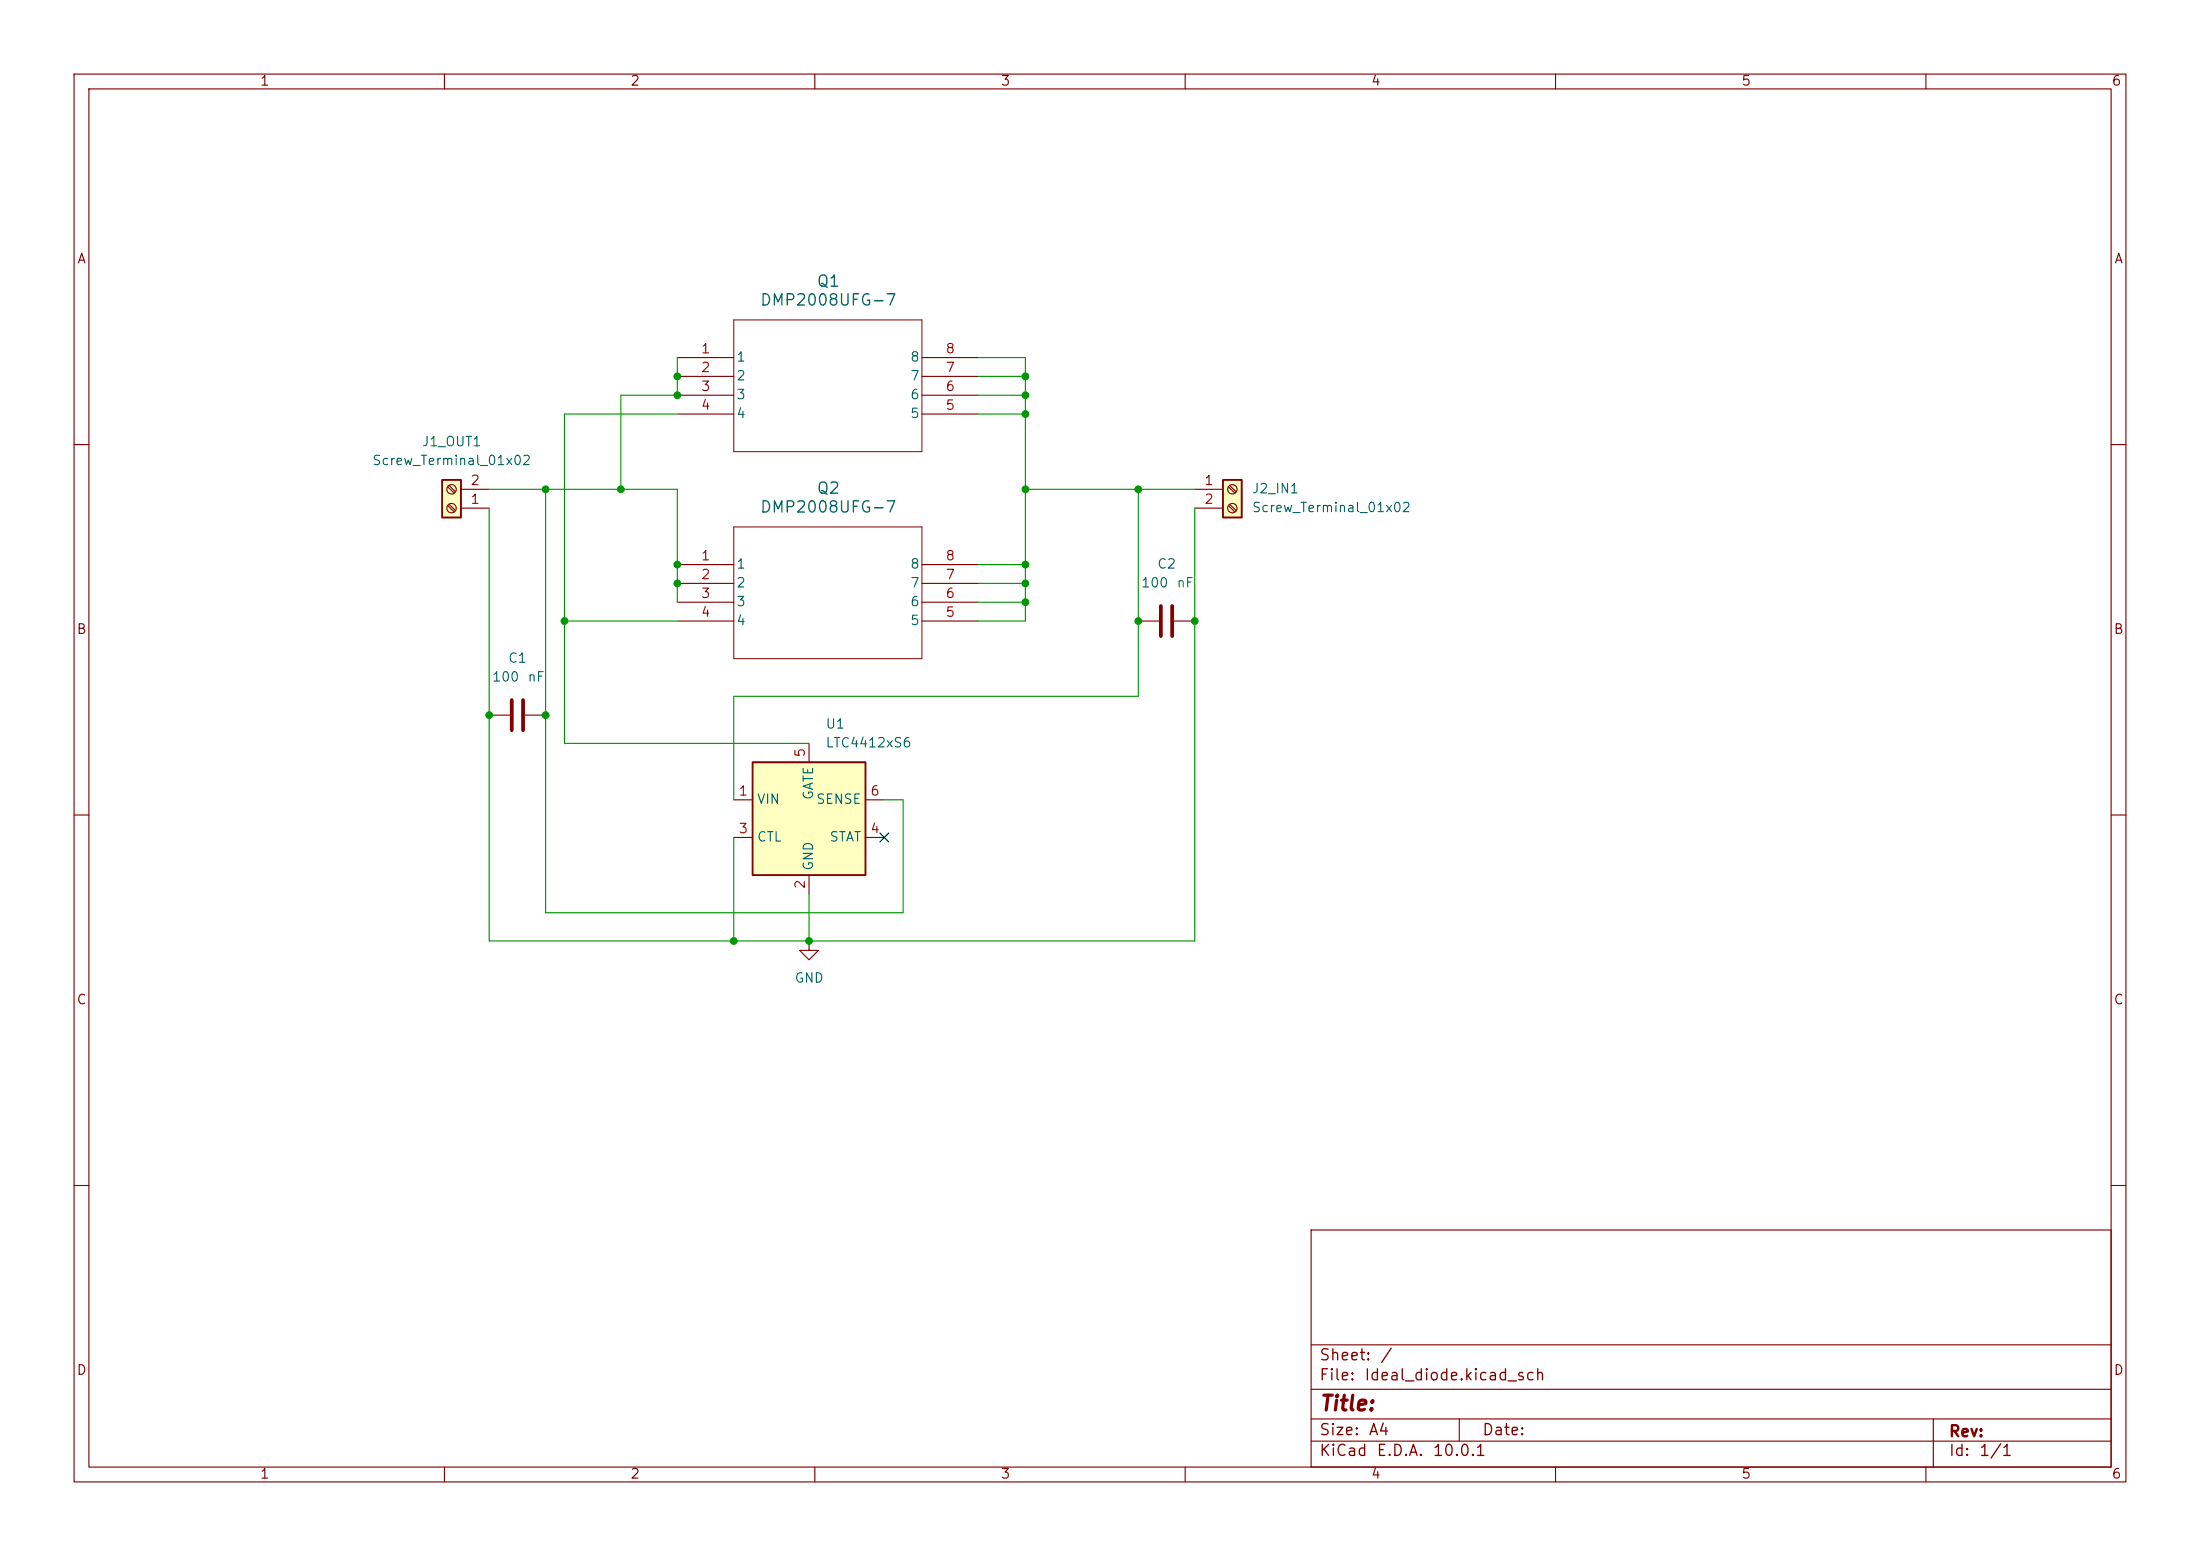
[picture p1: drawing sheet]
(kicad_sch
 (version 20260306)
 (generator "eeschema")
 (generator_version "10.0")
 (paper "A4")
 (lib_symbols
  (symbol "Connector:Screw_Terminal_01x02"
   (pin_names
    (offset 1.016) (hide yes)) (exclude_from_sim no) (in_bom yes) (on_board yes)
   (in_pos_files yes)
   (duplicate_pin_numbers_are_jumpers no)
   (property "Reference" "J" (at 0 2.54 0) (show_name no) (do_not_autoplace no) (effects (font (size 1.27 1.27))))
   (property "Value" "Screw_Terminal_01x02" (at 0 -5.08 0) (show_name no) (do_not_autoplace no) (effects (font (size 1.27 1.27))))
   (property "Footprint" "" (at 0 0 0) (show_name no) (do_not_autoplace no) (hide yes) (effects (font (size 1.27 1.27))))
   (property "Datasheet" "" (at 0 0 0) (show_name no) (do_not_autoplace no) (hide yes) (effects (font (size 1.27 1.27))))
   (property "Description" "Generic screw terminal, single row, 01x02, script generated (kicad-library-utils/schlib/autogen/connector/)" (at 0 0 0) (show_name no) (do_not_autoplace no) (hide yes) (effects (font (size 1.27 1.27))))
   (symbol "Screw_Terminal_01x02_1_1"
    (rectangle (start -1.27 1.27) (end 1.27 -3.81) (stroke (width 0.254) (type default)) (fill (type background)))
    (polyline (pts (xy -0.5334 0.3302) (xy 0.3302 -0.508)) (stroke (width 0.1524) (type default)) (fill (type none)))
    (polyline (pts (xy -0.5334 -2.2098) (xy 0.3302 -3.048)) (stroke (width 0.1524) (type default)) (fill (type none)))
    (polyline (pts (xy -0.3556 0.508) (xy 0.508 -0.3302)) (stroke (width 0.1524) (type default)) (fill (type none)))
    (polyline (pts (xy -0.3556 -2.032) (xy 0.508 -2.8702)) (stroke (width 0.1524) (type default)) (fill (type none)))
    (circle (center 0 0) (radius 0.635) (stroke (width 0.1524) (type default)) (fill (type none)))
    (circle (center 0 -2.54) (radius 0.635) (stroke (width 0.1524) (type default)) (fill (type none)))
    (pin passive line (at -5.08 0 0) (length 3.81) (name "Pin_1" (effects (font (size 1.27 1.27)))) (number "1" (effects (font (size 1.27 1.27)))))
    (pin passive line (at -5.08 -2.54 0) (length 3.81) (name "Pin_2" (effects (font (size 1.27 1.27)))) (number "2" (effects (font (size 1.27 1.27))))))
   (embedded_fonts no))
  (symbol "DMP2008UFG-7:DMP2008UFG-7"
   (pin_names
    (offset 0.254)) (exclude_from_sim no) (in_bom yes) (on_board yes)
   (in_pos_files yes)
   (duplicate_pin_numbers_are_jumpers no)
   (property "Reference" "Q" (at 20.32 10.16 0) (show_name no) (do_not_autoplace no) (effects (font (size 1.524 1.524))))
   (property "Value" "DMP2008UFG-7" (at 20.32 7.62 0) (show_name no) (do_not_autoplace no) (effects (font (size 1.524 1.524))))
   (property "Footprint" "DMP2008UFG-7_DIO" (at 0 0 0) (show_name no) (do_not_autoplace no) (hide yes) (effects (font (size 1.27 1.27)
    (italic yes))))
   (property "Datasheet" "DMP2008UFG-7" (at 0 0 0) (show_name no) (do_not_autoplace no) (hide yes) (effects (font (size 1.27 1.27)
    (italic yes))))
   (property "Description" "" (at 0 0 0) (show_name no) (do_not_autoplace no) (hide yes) (effects (font (size 1.27 1.27))))
   (property "ki_locked" "" (at 0 0 0) (show_name no) (do_not_autoplace no) (effects (font (size 1.27 1.27))))
   (symbol "DMP2008UFG-7_0_1"
    (polyline (pts (xy 7.62 5.08) (xy 7.62 -12.7)) (stroke (width 0.127) (type default)) (fill (type none)))
    (polyline (pts (xy 7.62 -12.7) (xy 33.02 -12.7)) (stroke (width 0.127) (type default)) (fill (type none)))
    (polyline (pts (xy 33.02 5.08) (xy 7.62 5.08)) (stroke (width 0.127) (type default)) (fill (type none)))
    (polyline (pts (xy 33.02 -12.7) (xy 33.02 5.08)) (stroke (width 0.127) (type default)) (fill (type none)))
    (pin unspecified line (at 0 0 0) (length 7.62) (name "1" (effects (font (size 1.27 1.27)))) (number "1" (effects (font (size 1.27 1.27)))))
    (pin unspecified line (at 0 -2.54 0) (length 7.62) (name "2" (effects (font (size 1.27 1.27)))) (number "2" (effects (font (size 1.27 1.27)))))
    (pin unspecified line (at 0 -5.08 0) (length 7.62) (name "3" (effects (font (size 1.27 1.27)))) (number "3" (effects (font (size 1.27 1.27)))))
    (pin unspecified line (at 0 -7.62 0) (length 7.62) (name "4" (effects (font (size 1.27 1.27)))) (number "4" (effects (font (size 1.27 1.27)))))
    (pin unspecified line (at 40.64 -7.62 180) (length 7.62) (name "5" (effects (font (size 1.27 1.27)))) (number "5" (effects (font (size 1.27 1.27)))))
    (pin unspecified line (at 40.64 -5.08 180) (length 7.62) (name "6" (effects (font (size 1.27 1.27)))) (number "6" (effects (font (size 1.27 1.27)))))
    (pin unspecified line (at 40.64 -2.54 180) (length 7.62) (name "7" (effects (font (size 1.27 1.27)))) (number "7" (effects (font (size 1.27 1.27)))))
    (pin unspecified line (at 40.64 0 180) (length 7.62) (name "8" (effects (font (size 1.27 1.27)))) (number "8" (effects (font (size 1.27 1.27))))))
   (embedded_fonts no))
  (symbol "Device:C"
   (pin_numbers (hide yes))
   (pin_names
    (offset 0.254)) (exclude_from_sim no) (in_bom yes) (on_board yes)
   (in_pos_files yes)
   (duplicate_pin_numbers_are_jumpers no)
   (property "Reference" "C" (at 0.635 2.54 0) (show_name no) (do_not_autoplace no) (effects (font (size 1.27 1.27)) (justify left)))
   (property "Value" "C" (at 0.635 -2.54 0) (show_name no) (do_not_autoplace no) (effects (font (size 1.27 1.27)) (justify left)))
   (property "Footprint" "" (at 0.9652 -3.81 0) (show_name no) (do_not_autoplace no) (hide yes) (effects (font (size 1.27 1.27))))
   (property "Datasheet" "" (at 0 0 0) (show_name no) (do_not_autoplace no) (hide yes) (effects (font (size 1.27 1.27))))
   (property "Description" "Unpolarized capacitor" (at 0 0 0) (show_name no) (do_not_autoplace no) (hide yes) (effects (font (size 1.27 1.27))))
   (symbol "C_0_1"
    (polyline (pts (xy -2.032 0.762) (xy 2.032 0.762)) (stroke (width 0.508) (type default)) (fill (type none)))
    (polyline (pts (xy -2.032 -0.762) (xy 2.032 -0.762)) (stroke (width 0.508) (type default)) (fill (type none))))
   (symbol "C_1_1"
    (pin passive line (at 0 3.81 270) (length 2.794) (name "" (effects (font (size 1.27 1.27)))) (number "1" (effects (font (size 1.27 1.27)))))
    (pin passive line (at 0 -3.81 90) (length 2.794) (name "" (effects (font (size 1.27 1.27)))) (number "2" (effects (font (size 1.27 1.27))))))
   (embedded_fonts no))
  (symbol "Power_Management:LTC4412xS6" (exclude_from_sim no) (in_bom yes) (on_board yes)
   (in_pos_files yes)
   (duplicate_pin_numbers_are_jumpers no)
   (property "Reference" "U" (at -6.35 8.89 0) (show_name no) (do_not_autoplace no) (effects (font (size 1.27 1.27))))
   (property "Value" "LTC4412xS6" (at 6.35 8.89 0) (show_name no) (do_not_autoplace no) (effects (font (size 1.27 1.27))))
   (property "Footprint" "Package_TO_SOT_SMD:TSOT-23-6" (at 16.51 -8.89 0) (show_name no) (do_not_autoplace no) (hide yes) (effects (font (size 1.27 1.27))))
   (property "Datasheet" "https://www.analog.com/media/en/technical-documentation/data-sheets/4412fb.pdf" (at 53.34 -5.08 0) (show_name no) (do_not_autoplace no) (hide yes) (effects (font (size 1.27 1.27))))
   (property "Description" "Low Loss PowerPath Controller, TSOT-23-6" (at 0 0 0) (show_name no) (do_not_autoplace no) (hide yes) (effects (font (size 1.27 1.27))))
   (symbol "LTC4412xS6_0_1"
    (rectangle (start -7.62 7.62) (end 7.62 -7.62) (stroke (width 0.254) (type default)) (fill (type background))))
   (symbol "LTC4412xS6_1_1"
    (pin power_in line (at -10.16 2.54 0) (length 2.54) (name "VIN" (effects (font (size 1.27 1.27)))) (number "1" (effects (font (size 1.27 1.27)))))
    (pin power_in line (at 0 -10.16 90) (length 2.54) (name "GND" (effects (font (size 1.27 1.27)))) (number "2" (effects (font (size 1.27 1.27)))))
    (pin input line (at -10.16 -2.54 0) (length 2.54) (name "CTL" (effects (font (size 1.27 1.27)))) (number "3" (effects (font (size 1.27 1.27)))))
    (pin open_collector line (at 10.16 -2.54 180) (length 2.54) (name "STAT" (effects (font (size 1.27 1.27)))) (number "4" (effects (font (size 1.27 1.27)))))
    (pin output line (at 0 10.16 270) (length 2.54) (name "GATE" (effects (font (size 1.27 1.27)))) (number "5" (effects (font (size 1.27 1.27)))))
    (pin input line (at 10.16 2.54 180) (length 2.54) (name "SENSE" (effects (font (size 1.27 1.27)))) (number "6" (effects (font (size 1.27 1.27))))))
   (embedded_fonts no))
  (symbol "power:GND"
   (power global)
   (pin_numbers (hide yes))
   (pin_names
    (offset 0) (hide yes)) (exclude_from_sim no) (in_bom yes) (on_board yes)
   (in_pos_files yes)
   (duplicate_pin_numbers_are_jumpers no)
   (property "Reference" "#PWR" (at 0 -6.35 0) (show_name no) (do_not_autoplace no) (hide yes) (effects (font (size 1.27 1.27))))
   (property "Value" "GND" (at 0 -3.81 0) (show_name no) (do_not_autoplace no) (effects (font (size 1.27 1.27))))
   (property "Footprint" "" (at 0 0 0) (show_name no) (do_not_autoplace no) (hide yes) (effects (font (size 1.27 1.27))))
   (property "Datasheet" "" (at 0 0 0) (show_name no) (do_not_autoplace no) (hide yes) (effects (font (size 1.27 1.27))))
   (property "Description" "Power symbol creates a global label with name \"GND\" , ground" (at 0 0 0) (show_name no) (do_not_autoplace no) (hide yes) (effects (font (size 1.27 1.27))))
   (symbol "GND_0_1"
    (polyline (pts (xy 0 0) (xy 0 -1.27) (xy 1.27 -1.27) (xy 0 -2.54) (xy -1.27 -1.27) (xy 0 -1.27)) (stroke (width 0) (type default)) (fill (type none))))
   (symbol "GND_1_1"
    (pin power_in line (at 0 0 270) (length 0) (name "" (effects (font (size 1.27 1.27)))) (number "1" (effects (font (size 1.27 1.27))))))
   (embedded_fonts no)))
 (junction
  (at 76.2 83.82)
  (diameter 0)
  (color 0 0 0 0))
 (junction
  (at 153.67 66.04)
  (diameter 0)
  (color 0 0 0 0))
 (junction
  (at 99.06 127)
  (diameter 0)
  (color 0 0 0 0))
 (junction
  (at 109.22 127)
  (diameter 0)
  (color 0 0 0 0))
 (junction
  (at 91.44 78.74)
  (diameter 0)
  (color 0 0 0 0))
 (junction
  (at 91.44 50.8)
  (diameter 0)
  (color 0 0 0 0))
 (junction
  (at 153.67 83.82)
  (diameter 0)
  (color 0 0 0 0))
 (junction
  (at 138.43 55.88)
  (diameter 0)
  (color 0 0 0 0))
 (junction
  (at 66.04 96.52)
  (diameter 0)
  (color 0 0 0 0))
 (junction
  (at 73.66 96.52)
  (diameter 0)
  (color 0 0 0 0))
 (junction
  (at 83.82 66.04)
  (diameter 0)
  (color 0 0 0 0))
 (junction
  (at 138.43 53.34)
  (diameter 0)
  (color 0 0 0 0))
 (junction
  (at 73.66 66.04)
  (diameter 0)
  (color 0 0 0 0))
 (junction
  (at 161.29 83.82)
  (diameter 0)
  (color 0 0 0 0))
 (junction
  (at 91.44 76.2)
  (diameter 0)
  (color 0 0 0 0))
 (junction
  (at 138.43 50.8)
  (diameter 0)
  (color 0 0 0 0))
 (junction
  (at 138.43 81.28)
  (diameter 0)
  (color 0 0 0 0))
 (junction
  (at 91.44 53.34)
  (diameter 0)
  (color 0 0 0 0))
 (junction
  (at 138.43 76.2)
  (diameter 0)
  (color 0 0 0 0))
 (junction
  (at 138.43 78.74)
  (diameter 0)
  (color 0 0 0 0))
 (junction
  (at 138.43 66.04)
  (diameter 0)
  (color 0 0 0 0))
 (no_connect
  (at 119.38 113.03))
 (wire
  (pts (xy 138.43 66.04) (xy 138.43 76.2))
  (stroke (width 0) (type default)))
 (wire
  (pts (xy 73.66 96.52) (xy 73.66 123.19))
  (stroke (width 0) (type default)))
 (wire
  (pts (xy 132.08 53.34) (xy 138.43 53.34))
  (stroke (width 0) (type default)))
 (wire
  (pts (xy 138.43 50.8) (xy 138.43 53.34))
  (stroke (width 0) (type default)))
 (wire
  (pts (xy 138.43 53.34) (xy 138.43 55.88))
  (stroke (width 0) (type default)))
 (wire
  (pts (xy 121.92 123.19) (xy 73.66 123.19))
  (stroke (width 0) (type default)))
 (wire
  (pts (xy 153.67 66.04) (xy 161.29 66.04))
  (stroke (width 0) (type default)))
 (wire
  (pts (xy 109.22 100.33) (xy 76.2 100.33))
  (stroke (width 0) (type default)))
 (wire
  (pts (xy 91.44 55.88) (xy 76.2 55.88))
  (stroke (width 0) (type default)))
 (wire
  (pts (xy 99.06 107.95) (xy 99.06 93.98))
  (stroke (width 0) (type default)))
 (wire
  (pts (xy 91.44 66.04) (xy 83.82 66.04))
  (stroke (width 0) (type default)))
 (wire
  (pts (xy 66.04 96.52) (xy 66.04 127))
  (stroke (width 0) (type default)))
 (wire
  (pts (xy 73.66 66.04) (xy 73.66 96.52))
  (stroke (width 0) (type default)))
 (wire
  (pts (xy 132.08 55.88) (xy 138.43 55.88))
  (stroke (width 0) (type default)))
 (wire
  (pts (xy 138.43 83.82) (xy 138.43 81.28))
  (stroke (width 0) (type default)))
 (wire
  (pts (xy 132.08 78.74) (xy 138.43 78.74))
  (stroke (width 0) (type default)))
 (wire
  (pts (xy 66.04 68.58) (xy 66.04 96.52))
  (stroke (width 0) (type default)))
 (wire
  (pts (xy 99.06 127) (xy 109.22 127))
  (stroke (width 0) (type default)))
 (wire
  (pts (xy 138.43 81.28) (xy 138.43 78.74))
  (stroke (width 0) (type default)))
 (wire
  (pts (xy 109.22 120.65) (xy 109.22 127))
  (stroke (width 0) (type default)))
 (wire
  (pts (xy 132.08 50.8) (xy 138.43 50.8))
  (stroke (width 0) (type default)))
 (wire
  (pts (xy 153.67 66.04) (xy 153.67 83.82))
  (stroke (width 0) (type default)))
 (wire
  (pts (xy 66.04 127) (xy 99.06 127))
  (stroke (width 0) (type default)))
 (wire
  (pts (xy 132.08 83.82) (xy 138.43 83.82))
  (stroke (width 0) (type default)))
 (wire
  (pts (xy 119.38 107.95) (xy 121.92 107.95))
  (stroke (width 0) (type default)))
 (wire
  (pts (xy 91.44 78.74) (xy 91.44 76.2))
  (stroke (width 0) (type default)))
 (wire
  (pts (xy 91.44 53.34) (xy 83.82 53.34))
  (stroke (width 0) (type default)))
 (wire
  (pts (xy 138.43 55.88) (xy 138.43 66.04))
  (stroke (width 0) (type default)))
 (wire
  (pts (xy 76.2 100.33) (xy 76.2 83.82))
  (stroke (width 0) (type default)))
 (wire
  (pts (xy 66.04 66.04) (xy 73.66 66.04))
  (stroke (width 0) (type default)))
 (wire
  (pts (xy 73.66 66.04) (xy 83.82 66.04))
  (stroke (width 0) (type default)))
 (wire
  (pts (xy 153.67 83.82) (xy 153.67 93.98))
  (stroke (width 0) (type default)))
 (wire
  (pts (xy 99.06 93.98) (xy 153.67 93.98))
  (stroke (width 0) (type default)))
 (wire
  (pts (xy 132.08 48.26) (xy 138.43 48.26))
  (stroke (width 0) (type default)))
 (wire
  (pts (xy 161.29 68.58) (xy 161.29 83.82))
  (stroke (width 0) (type default)))
 (wire
  (pts (xy 138.43 66.04) (xy 153.67 66.04))
  (stroke (width 0) (type default)))
 (wire
  (pts (xy 91.44 50.8) (xy 91.44 53.34))
  (stroke (width 0) (type default)))
 (wire
  (pts (xy 99.06 113.03) (xy 99.06 127))
  (stroke (width 0) (type default)))
 (wire
  (pts (xy 161.29 83.82) (xy 161.29 127))
  (stroke (width 0) (type default)))
 (wire
  (pts (xy 121.92 107.95) (xy 121.92 123.19))
  (stroke (width 0) (type default)))
 (wire
  (pts (xy 132.08 81.28) (xy 138.43 81.28))
  (stroke (width 0) (type default)))
 (wire
  (pts (xy 138.43 78.74) (xy 138.43 76.2))
  (stroke (width 0) (type default)))
 (wire
  (pts (xy 91.44 81.28) (xy 91.44 78.74))
  (stroke (width 0) (type default)))
 (wire
  (pts (xy 161.29 127) (xy 109.22 127))
  (stroke (width 0) (type default)))
 (wire
  (pts (xy 91.44 76.2) (xy 91.44 66.04))
  (stroke (width 0) (type default)))
 (wire
  (pts (xy 76.2 83.82) (xy 91.44 83.82))
  (stroke (width 0) (type default)))
 (wire
  (pts (xy 83.82 53.34) (xy 83.82 66.04))
  (stroke (width 0) (type default)))
 (wire
  (pts (xy 76.2 55.88) (xy 76.2 83.82))
  (stroke (width 0) (type default)))
 (wire
  (pts (xy 132.08 76.2) (xy 138.43 76.2))
  (stroke (width 0) (type default)))
 (wire
  (pts (xy 91.44 48.26) (xy 91.44 50.8))
  (stroke (width 0) (type default)))
 (wire
  (pts (xy 138.43 48.26) (xy 138.43 50.8))
  (stroke (width 0) (type default)))
 (symbol
  (lib_id "Connector:Screw_Terminal_01x02")
  (at 60.96 68.58 180)
  (unit 1)
  (body_style 1)
  (exclude_from_sim no)
  (in_bom yes)
  (on_board yes)
  (in_pos_files yes)
  (dnp no)
  (fields_autoplaced yes)
  (property "Reference" "J1_OUT1" (at 60.96 59.69 0) (show_name no) (do_not_autoplace no) (effects (font (size 1.27 1.27))))
  (property "Value" "Screw_Terminal_01x02" (at 60.96 62.23 0) (show_name no) (do_not_autoplace no) (effects (font (size 1.27 1.27))))
  (property "Footprint" "TerminalBlock_Phoenix:TerminalBlock_Phoenix_MKDS-1,5-2_1x02_P5.00mm_Horizontal" (at 60.96 68.58 0) (hide yes) (show_name no) (do_not_autoplace no) (effects (font (size 1.27 1.27))))
  (property "Datasheet" "" (at 60.96 68.58 0) (hide yes) (show_name no) (do_not_autoplace no) (effects (font (size 1.27 1.27))))
  (property "Description" "Generic screw terminal, single row, 01x02, script generated (kicad-library-utils/schlib/autogen/connector/)" (at 60.96 68.58 0) (hide yes) (show_name no) (do_not_autoplace no) (effects (font (size 1.27 1.27))))
  (pin "1")
  (pin "2"))
 (symbol
  (lib_id "DMP2008UFG-7:DMP2008UFG-7")
  (at 91.44 48.26 0)
  (unit 1)
  (body_style 1)
  (exclude_from_sim no)
  (in_bom yes)
  (on_board yes)
  (in_pos_files yes)
  (dnp no)
  (fields_autoplaced yes)
  (property "Reference" "Q1" (at 111.76 38.1 0) (show_name no) (do_not_autoplace no) (effects (font (size 1.524 1.524))))
  (property "Value" "DMP2008UFG-7" (at 111.76 40.64 0) (show_name no) (do_not_autoplace no) (effects (font (size 1.524 1.524))))
  (property "Footprint" "MyComponents:DMP2008UFG-7_DIO_fixed" (at 91.44 48.26 0) (hide yes) (show_name no) (do_not_autoplace no) (effects (font (size 1.27 1.27)
    (italic yes))))
  (property "Datasheet" "DMP2008UFG-7" (at 91.44 48.26 0) (hide yes) (show_name no) (do_not_autoplace no) (effects (font (size 1.27 1.27)
    (italic yes))))
  (property "Description" "" (at 91.44 48.26 0) (hide yes) (show_name no) (do_not_autoplace no) (effects (font (size 1.27 1.27))))
  (pin "6")
  (pin "4")
  (pin "8")
  (pin "5")
  (pin "2")
  (pin "7")
  (pin "3")
  (pin "1"))
 (symbol
  (lib_id "Device:C")
  (at 157.48 83.82 90)
  (unit 1)
  (body_style 1)
  (exclude_from_sim no)
  (in_bom yes)
  (on_board yes)
  (in_pos_files yes)
  (dnp no)
  (fields_autoplaced yes)
  (property "Reference" "C2" (at 157.48 76.2 90) (show_name no) (do_not_autoplace no) (effects (font (size 1.27 1.27))))
  (property "Value" "100 nF" (at 157.48 78.74 90) (show_name no) (do_not_autoplace no) (effects (font (size 1.27 1.27))))
  (property "Footprint" "Capacitor_SMD:C_0805_2012Metric" (at 161.29 82.8548 0) (hide yes) (show_name no) (do_not_autoplace no) (effects (font (size 1.27 1.27))))
  (property "Datasheet" "" (at 157.48 83.82 0) (hide yes) (show_name no) (do_not_autoplace no) (effects (font (size 1.27 1.27))))
  (property "Description" "Unpolarized capacitor" (at 157.48 83.82 0) (hide yes) (show_name no) (do_not_autoplace no) (effects (font (size 1.27 1.27))))
  (pin "1")
  (pin "2"))
 (symbol
  (lib_id "Device:C")
  (at 69.85 96.52 90)
  (unit 1)
  (body_style 1)
  (exclude_from_sim no)
  (in_bom yes)
  (on_board yes)
  (in_pos_files yes)
  (dnp no)
  (fields_autoplaced yes)
  (property "Reference" "C1" (at 69.85 88.9 90) (show_name no) (do_not_autoplace no) (effects (font (size 1.27 1.27))))
  (property "Value" "100 nF" (at 69.85 91.44 90) (show_name no) (do_not_autoplace no) (effects (font (size 1.27 1.27))))
  (property "Footprint" "Capacitor_SMD:C_0805_2012Metric" (at 73.66 95.5548 0) (hide yes) (show_name no) (do_not_autoplace no) (effects (font (size 1.27 1.27))))
  (property "Datasheet" "" (at 69.85 96.52 0) (hide yes) (show_name no) (do_not_autoplace no) (effects (font (size 1.27 1.27))))
  (property "Description" "Unpolarized capacitor" (at 69.85 96.52 0) (hide yes) (show_name no) (do_not_autoplace no) (effects (font (size 1.27 1.27))))
  (pin "2")
  (pin "1"))
 (symbol
  (lib_id "DMP2008UFG-7:DMP2008UFG-7")
  (at 91.44 76.2 0)
  (unit 1)
  (body_style 1)
  (exclude_from_sim no)
  (in_bom yes)
  (on_board yes)
  (in_pos_files yes)
  (dnp no)
  (fields_autoplaced yes)
  (property "Reference" "Q2" (at 111.76 66.04 0) (show_name no) (do_not_autoplace no) (effects (font (size 1.524 1.524))))
  (property "Value" "DMP2008UFG-7" (at 111.76 68.58 0) (show_name no) (do_not_autoplace no) (effects (font (size 1.524 1.524))))
  (property "Footprint" "MyComponents:DMP2008UFG-7_DIO_fixed" (at 91.44 76.2 0) (hide yes) (show_name no) (do_not_autoplace no) (effects (font (size 1.27 1.27)
    (italic yes))))
  (property "Datasheet" "DMP2008UFG-7" (at 91.44 76.2 0) (hide yes) (show_name no) (do_not_autoplace no) (effects (font (size 1.27 1.27)
    (italic yes))))
  (property "Description" "" (at 91.44 76.2 0) (hide yes) (show_name no) (do_not_autoplace no) (effects (font (size 1.27 1.27))))
  (pin "6")
  (pin "1")
  (pin "2")
  (pin "4")
  (pin "8")
  (pin "5")
  (pin "7")
  (pin "3"))
 (symbol
  (lib_id "power:GND")
  (at 109.22 127 0)
  (unit 1)
  (body_style 1)
  (exclude_from_sim no)
  (in_bom yes)
  (on_board yes)
  (in_pos_files yes)
  (dnp no)
  (fields_autoplaced yes)
  (property "Reference" "#PWR01" (at 109.22 133.35 0) (hide yes) (show_name no) (do_not_autoplace no) (effects (font (size 1.27 1.27))))
  (property "Value" "GND" (at 109.22 132.08 0) (show_name no) (do_not_autoplace no) (effects (font (size 1.27 1.27))))
  (property "Footprint" "" (at 109.22 127 0) (hide yes) (show_name no) (do_not_autoplace no) (effects (font (size 1.27 1.27))))
  (property "Datasheet" "" (at 109.22 127 0) (hide yes) (show_name no) (do_not_autoplace no) (effects (font (size 1.27 1.27))))
  (property "Description" "Power symbol creates a global label with name \"GND\" , ground" (at 109.22 127 0) (hide yes) (show_name no) (do_not_autoplace no) (effects (font (size 1.27 1.27))))
  (pin "1"))
 (symbol
  (lib_id "Connector:Screw_Terminal_01x02")
  (at 166.37 66.04 0)
  (unit 1)
  (body_style 1)
  (exclude_from_sim no)
  (in_bom yes)
  (on_board yes)
  (in_pos_files yes)
  (dnp no)
  (fields_autoplaced yes)
  (property "Reference" "J2_IN1" (at 168.91 66.0399 0) (show_name no) (do_not_autoplace no) (effects (font (size 1.27 1.27)) (justify left)))
  (property "Value" "Screw_Terminal_01x02" (at 168.91 68.5799 0) (show_name no) (do_not_autoplace no) (effects (font (size 1.27 1.27)) (justify left)))
  (property "Footprint" "TerminalBlock_Phoenix:TerminalBlock_Phoenix_MKDS-1,5-2_1x02_P5.00mm_Horizontal" (at 166.37 66.04 0) (hide yes) (show_name no) (do_not_autoplace no) (effects (font (size 1.27 1.27))))
  (property "Datasheet" "" (at 166.37 66.04 0) (hide yes) (show_name no) (do_not_autoplace no) (effects (font (size 1.27 1.27))))
  (property "Description" "Generic screw terminal, single row, 01x02, script generated (kicad-library-utils/schlib/autogen/connector/)" (at 166.37 66.04 0) (hide yes) (show_name no) (do_not_autoplace no) (effects (font (size 1.27 1.27))))
  (pin "1")
  (pin "2"))
 (symbol
  (lib_id "Power_Management:LTC4412xS6")
  (at 109.22 110.49 0)
  (unit 1)
  (body_style 1)
  (exclude_from_sim no)
  (in_bom yes)
  (on_board yes)
  (in_pos_files yes)
  (dnp no)
  (fields_autoplaced yes)
  (property "Reference" "U1" (at 111.3633 97.79 0) (show_name no) (do_not_autoplace no) (effects (font (size 1.27 1.27)) (justify left)))
  (property "Value" "LTC4412xS6" (at 111.3633 100.33 0) (show_name no) (do_not_autoplace no) (effects (font (size 1.27 1.27)) (justify left)))
  (property "Footprint" "Package_TO_SOT_SMD:TSOT-23-6" (at 125.73 119.38 0) (hide yes) (show_name no) (do_not_autoplace no) (effects (font (size 1.27 1.27))))
  (property "Datasheet" "https://www.analog.com/media/en/technical-documentation/data-sheets/4412fb.pdf" (at 162.56 115.57 0) (hide yes) (show_name no) (do_not_autoplace no) (effects (font (size 1.27 1.27))))
  (property "Description" "Low Loss PowerPath Controller, TSOT-23-6" (at 109.22 110.49 0) (hide yes) (show_name no) (do_not_autoplace no) (effects (font (size 1.27 1.27))))
  (pin "4")
  (pin "5")
  (pin "6")
  (pin "1")
  (pin "2")
  (pin "3"))
 (sheet_instances
  (path ""
   (page "1")))
 (embedded_fonts no))
